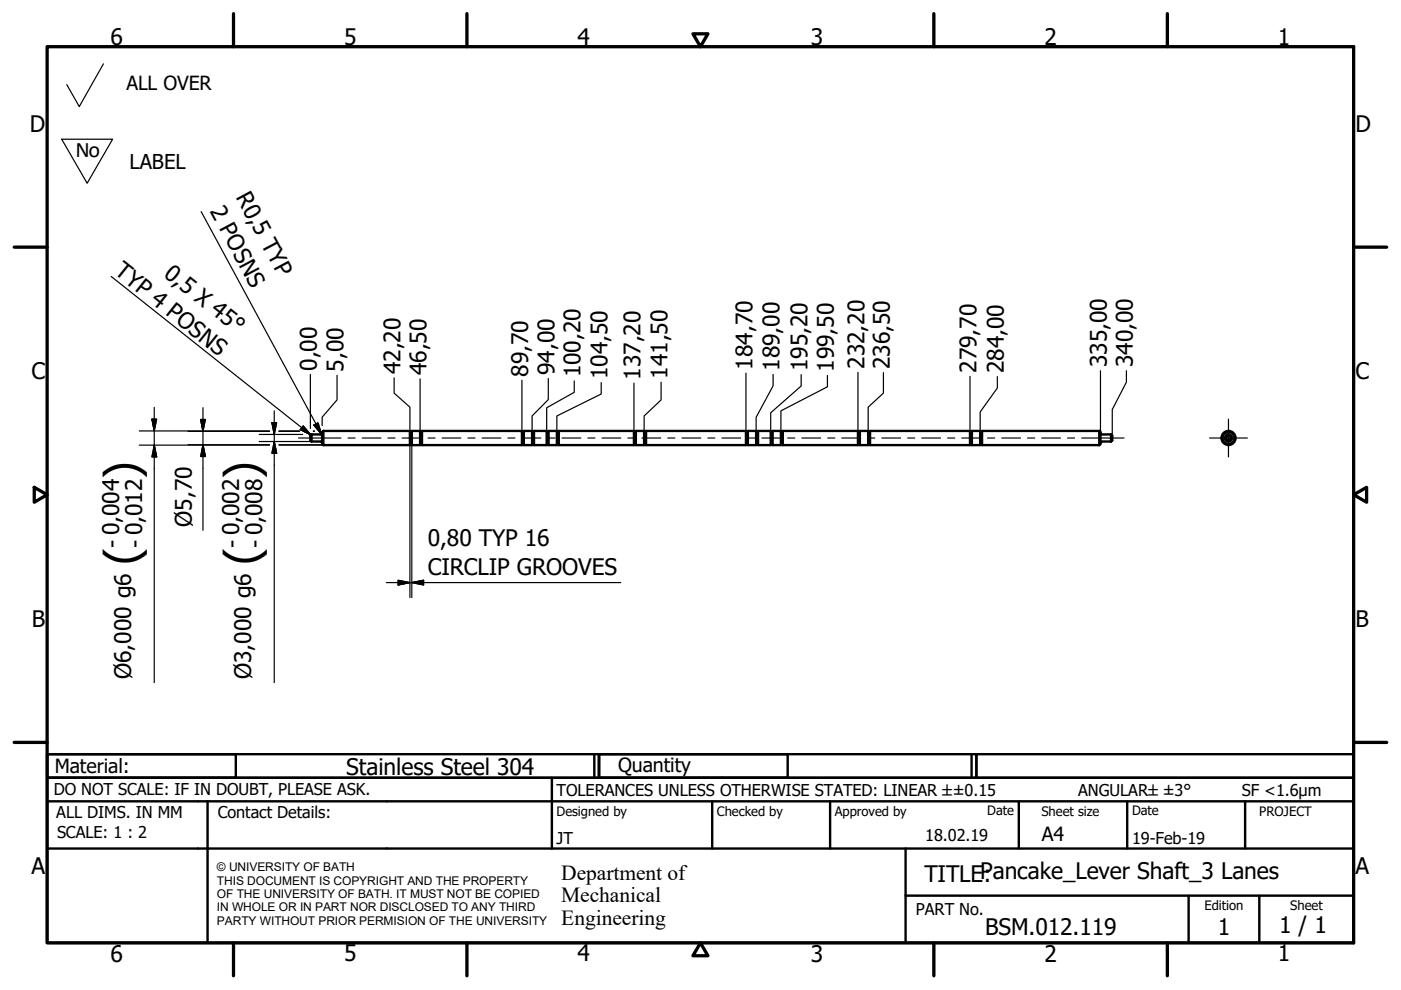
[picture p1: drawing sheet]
<svg xmlns="http://www.w3.org/2000/svg" width="297mm" height="210mm" viewBox="0 0 297 210" stroke-linecap="round" stroke-linejoin="round" font-family="sans-serif">
<!-- layer: Visible (ISO) -->
<g fill="none" stroke="#000" stroke-width=".51">
<path d="M66.1 92.1v1.5M66.1 92.1l-.3 .3v1l.3 .2M66.1 93.6h2M68.1 93.6l.2 .3M68.3 91.9l-.2 .2h-2M68.6 91.4l-.3 .2v2.5l.3 .3M68.6 91.4v3M68.6 91.4h18.3v3h-18.3M86.9 94.3h.4M86.9 91.5h.4M87.3 91.4h1.8v3h-1.8zM89.1 94.3h.4"/>
<path d="M89.1 91.5h.4M89.5 91.4h21.2v3h-21.2zM110.7 94.3h.4M110.7 91.5h.4M111.1 91.4h1.7v3h-1.7zM112.8 94.3h.4M112.8 91.5h.4M113.2 91.4h2.7v3h-2.7zM115.9 94.3h.4M115.9 91.5h.4M116.3 91.4h1.8v3h-1.8zM118.1 94.3h.4"/>
<path d="M118.1 91.5h.4M118.5 91.4h15.9v3h-15.9zM134.4 94.3h.4M134.4 91.5h.4M134.8 91.4h1.8v3h-1.8zM136.6 94.3h.4M136.6 91.5h.4M137 91.4h21.2v3h-21.2zM158.2 94.3h.4M158.2 91.5h.4M158.6 91.4h1.7v3h-1.7zM160.3 94.3h.4"/>
<path d="M160.3 91.5h.4M160.7 91.4h2.7v3h-2.7zM163.4 94.3h.4M163.4 91.5h.4M163.8 91.4h1.8v3h-1.8zM165.6 94.3h.4M165.6 91.5h.4M166 91.4h15.9v3h-15.9zM181.9 94.3h.4M181.9 91.5h.4M182.3 91.4h1.8v3h-1.8zM184.1 94.3h.4"/>
<path d="M184.1 91.5h.4M184.5 91.4h21.2v3h-21.2zM205.7 94.3h.4M205.7 91.5h.4M206.1 91.4h1.7v3h-1.7zM207.8 94.3h.4M207.8 91.5h.4M233.1 91.4h-24.9v3h24.9M233.1 91.4l.2 .2v2.5l-.2 .3M233.1 91.4v3M233.3 91.9l.3 .2h2M233.6 93.6h2"/>
<path d="M233.6 93.6l-.3 .3M235.6 92.1v1.5M235.6 92.1l.2 .3v1l-.2 .2"/>
<circle cx="260.5" cy="92.9" r="1.49"/>
<circle cx="260.5" cy="92.9" r="1.26"/>
<circle cx="260.5" cy="92.9" r=".75"/>
<circle cx="260.5" cy="92.9" r=".5"/>
</g>
<!-- layer: Border (ISO) -->
<g fill="none" stroke="#000" stroke-width=".7">
<path d="M10 9.9h277v190h-277zM49.5 2.9v7M99 2.9v7M146.9 7.2h3.2l-1.6 2.7zM198 2.9v7M247.5 2.9v7M3 52.4h7M287 52.4h7M7.3 103.3l2.7 1.6-2.7 1.6zM287 104.9l2.8-1.6v3.2zM3 157.4h7M287 157.4h7"/>
<path d="M49.5 199.9v7M99 199.9v7M148.5 199.9l1.6 2.7h-3.2zM198 199.9v7M247.5 199.9v7"/>
</g>
<!-- layer: Title (ISO) -->
<g fill="none" stroke="#000" stroke-width=".51">
<path d="M10 159.9h40v5h-40zM10 159.9h117v5h-117zM126 159.9v5M127 159.9h40v5h-40zM127 159.9h80v5h-80zM206 159.9v5M207 159.9h80v5h-80zM10 169.9v-5h277v5M10 169.9h277v30h-277zM10 179.9h277M44 169.9v30M117 164.9v15"/>
<path d="M151 169.9v10M176 169.9v10M192 179.9v20M216 169.9v10M239 169.9v10M264 169.9v10M192 189.9h95M252 189.9v10M267 189.9v10"/>
</g>
<!-- layer: Sketch Geometry (ISO) -->
<path d="M21.9 13.5l-5.1 9.1-2.6-4.7M13.1 29.5h10.8l-5.4 9.4z" fill="none" stroke="#000" stroke-width=".25"/>
<!-- layer: Centerline (ISO) -->
<g fill="none" stroke="#000" stroke-width=".25">
<path d="M63.3 92.9h9M73.8 92.9h1.5M76.8 92.9h4M82.3 92.9h1.5M85.3 92.9h3.9M90.7 92.9h1.5M93.7 92.9h4M99.2 92.9h1.5M102.2 92.9h4M107.7 92.9h1.5M110.7 92.9h4M116.2 92.9h1.5"/>
<path d="M119.2 92.9h3.9M124.6 92.9h1.5M127.6 92.9h4M133.1 92.9h1.5M136.1 92.9h4M141.6 92.9h1.5M144.6 92.9h4M150.1 92.9h1.5M153.1 92.9h3.9M158.5 92.9h1.5M161.5 92.9h4M167 92.9h1.5"/>
<path d="M170 92.9h4M175.5 92.9h1.5M178.5 92.9h4M184 92.9h1.5M187 92.9h3.9M192.4 92.9h1.5M195.4 92.9h4M200.9 92.9h1.5M203.9 92.9h4M209.4 92.9h1.5M212.4 92.9h4M217.9 92.9h1.5"/>
<path d="M220.9 92.9h3.9M226.3 92.9h1.5M229.3 92.9h9"/>
</g>
<!-- layer: Center Mark (ISO) -->
<path d="M256.5 92.9h8M260.5 88.9v8" fill="none" stroke="#000" stroke-width=".25"/>
<!-- layer: Dimension (ISO) -->
<g fill="none" stroke="#000" stroke-width=".25">
<path d="M42.7 44.9l25.5 47.2M65.8 79.4v11.5M71.5 79.6v5.2l-3.2 3.6v1.8M158.2 79.1v12.3M163.9 79.4v2.4l-3.6 6.7v2.9M169.9 79.4v2.4l-6.5 5.7v3.9M175.4 79.6v2.4l-9.8 5.1v4.3M181.9 79v12.4M187.3 79v4.3l-3.2 3v5.1M205.7 79.8v11.6M211.5 79.9v2.4l-3.7 5v4.1M233.3 78.6v13"/>
<path d="M238.8 78.6v2.4l-3 5.8v5.6M29.5 91.4h27.6M29.5 94.4h27.6M32.2 88.9h1l-.5 2.5zM32.7 94.4l.5 2.5h-1zM32.7 86.4v58.3M39.9 94.3h17.2M39.9 91.5h17.2M42.5 88.9h1l-.5 2.6zM43 94.3l.5 2.5h-1zM43 86.4v26.1M55 93.6h11.1"/>
<path d="M55 92.1h9.2M57.7 89.6h1l-.6 2.5zM58.1 93.6l.6 2.5h-1zM58.1 87.1v57.6M59.1 94.3h27.8M59.1 91.5h4.4M59.1 91.4h4.5M59.1 94.4h9.5M65.8 92.2v.2M65.9 92.1h.2M66.4 91.5h.3M66.4 91.4h.3"/>
<path d="M66.5 90.1l.9-.4 .8 2.4zM69 91.5h17.9M83.6 80.1v3.2l3.3 3v5.1M86.9 94.4v32.3M87.3 94.4v32.3M89.1 80.3v11.1M110.7 80.6v10.9M116.2 80.3v4.4l-3.4 3.5v3.2M121.8 80.8v2.4l-5.9 3.3v4.9M127.5 81.1v2.4l-9.4 4.7v3.2M134.4 81.2v10.2M140.2 81v3.8l-3.6 3.4v3.2"/>
<path d="M81.9 123.5h49.7M84.4 123l2.5 .5-2.5 .5zM87.3 123.5l2.5-.5v1z"/>
</g>
<g fill="#000" stroke="#000" stroke-width=".25">
<path d="M32.2 88.9l.5 2.5zM32.2 88.9h1l-.5 2.5zM32.7 94.4l.5 2.5zM32.7 94.4l.5 2.5h-1zM42.5 88.9l.5 2.6zM42.5 88.9h1l-.5 2.6zM43 94.3l.5 2.5zM43 94.3l.5 2.5h-1zM57.7 89.6l.4 2.5zM57.7 89.6h1l-.6 2.5zM58.1 93.6l.6 2.5zM58.1 93.6l.6 2.5h-1z"/>
<path d="M66.5 90.1l1.7 2zM66.5 90.1l.9-.4 .8 2.4zM84.4 124l2.5-.5zM84.4 123l2.5 .5-2.5 .5zM87.3 123.5l2.5-.5zM87.3 123.5l2.5-.5v1z"/>
</g>
<!-- layer: Symbol (ISO) -->
<path d="M23.6 58.6l42.3 33.6M64.3 90.3l1.6 1.9-2.2-1.1z" fill="none" stroke="#000" stroke-width=".25"/>
<path d="M63.7 91.1l2.2 1.1zM64.3 90.3l1.6 1.9-2.2-1.1z" fill="#000" stroke="#000" stroke-width=".25"/>
<g font-size="9.7">
<text x="29.3" y="101.5" transform="rotate(-90 29.3 101.5)">)</text>
<text x="54.7" y="101.5" transform="rotate(-90 54.7 101.5)">)</text>
<text x="29.3" y="119.8" transform="rotate(-90 29.3 119.8)">(</text>
<text x="54.7" y="119.8" transform="rotate(-90 54.7 119.8)">(</text>
</g>
<g font-size="4.8">
<text x="23.4" y="9.5">6</text>
<text x="72.9" y="9.5">5</text>
<text x="122.4" y="9.5">4</text>
<text x="171.9" y="9.5">3</text>
<text x="221.4" y="9.5">2</text>
<text x="270.9" y="9.5">1</text>
<text x="6.3" y="27.9">D</text>
<text x="287.4" y="27.9">D</text>
<text x="49.9" y="41.8" transform="rotate(62 49.9 41.8)">R0,5 TYP</text>
<text x="44.4" y="44.8" transform="rotate(62 44.4 44.8)">2 POSNS</text>
<text x="24.1" y="58" transform="rotate(38 24.1 58)">TYP 4 POSNS</text>
<text x="34.5" y="58.5" transform="rotate(38 34.5 58.5)">0,5 X 45°</text>
<text x="234.7" y="77.8" transform="rotate(-90 234.7 77.8)">335,00</text>
<text x="240.2" y="77.8" transform="rotate(-90 240.2 77.8)">340,00</text>
<text x="6.7" y="80.4">C</text>
<text x="67.2" y="78.6" transform="rotate(-90 67.2 78.6)">0,00</text>
<text x="72.8" y="78.8" transform="rotate(-90 72.8 78.8)">5,00</text>
<text x="84.9" y="79.3" transform="rotate(-90 84.9 79.3)">42,20</text>
<text x="90.4" y="79.6" transform="rotate(-90 90.4 79.6)">46,50</text>
<text x="112" y="79.9" transform="rotate(-90 112 79.9)">89,70</text>
<text x="117.6" y="79.5" transform="rotate(-90 117.6 79.5)">94,00</text>
<text x="123.1" y="80" transform="rotate(-90 123.1 80)">100,20</text>
<text x="128.8" y="80.4" transform="rotate(-90 128.8 80.4)">104,50</text>
<text x="135.8" y="80.5" transform="rotate(-90 135.8 80.5)">137,20</text>
<text x="141.5" y="80.3" transform="rotate(-90 141.5 80.3)">141,50</text>
<text x="159.5" y="78.4" transform="rotate(-90 159.5 78.4)">184,70</text>
<text x="165.3" y="78.6" transform="rotate(-90 165.3 78.6)">189,00</text>
<text x="171.2" y="78.7" transform="rotate(-90 171.2 78.7)">195,20</text>
<text x="176.8" y="78.8" transform="rotate(-90 176.8 78.8)">199,50</text>
<text x="183.3" y="78.2" transform="rotate(-90 183.3 78.2)">232,20</text>
<text x="188.7" y="78.2" transform="rotate(-90 188.7 78.2)">236,50</text>
<text x="207" y="79" transform="rotate(-90 207 79)">279,70</text>
<text x="212.8" y="79.1" transform="rotate(-90 212.8 79.1)">284,00</text>
<text x="287.4" y="80.4">C</text>
<text x="40.6" y="111.7" transform="rotate(-90 40.6 111.7)">Ø5,70</text>
<text x="25.4" y="116.1" transform="rotate(-90 25.4 116.1)">- 0,004</text>
<text x="30.3" y="116.1" transform="rotate(-90 30.3 116.1)">- 0,012</text>
<text x="50.8" y="116.1" transform="rotate(-90 50.8 116.1)">- 0,002</text>
<text x="55.8" y="116.1" transform="rotate(-90 55.8 116.1)">- 0,008</text>
<text x="90.7" y="115.7">0,80 TYP 16</text>
<text x="90.7" y="121.9">CIRCLIP GROOVES</text>
<text x="6.8" y="132.9">B</text>
<text x="287.4" y="132.9">B</text>
<text x="27.8" y="144" transform="rotate(-90 27.8 144)">Ø6,000 g6</text>
<text x="53.3" y="144" transform="rotate(-90 53.3 144)">Ø3,000 g6</text>
<text x="73.4" y="164.3">Stainless Steel 304</text>
<text x="6.7" y="185.4">A</text>
<text x="287.4" y="185.4">A</text>
<text x="196" y="187">TITLEP:ancake_Lever Shaft_3 Lanes</text>
<text x="271.2" y="197.9">1 / 1</text>
<text x="23.4" y="203.9">6</text>
<text x="72.9" y="203.8">5</text>
<text x="122.4" y="203.8">4</text>
<text x="171.9" y="203.9">3</text>
<text x="208.9" y="198.2">BSM.012.119</text>
<text x="221.4" y="203.9">2</text>
<text x="258.2" y="198.2">1</text>
<text x="270.9" y="203.8">1</text>
</g>
<text font-size="4.7" x="16" y="33.3">No</text>
<g font-size="4.6">
<text x="119" y="186.5">Department of</text>
<text x="119" y="191.3">Mechanical</text>
<text x="119" y="196">Engineering</text>
</g>
<text font-size="4.3" x="27.5" y="35.8">LABEL</text>
<g font-size="4.1">
<text x="26.8" y="19">ALL OVER</text>
<text x="11.6" y="163.9">Material:</text>
<text x="131" y="163.7">Quantity</text>
<text x="220.9" y="178.4">A4</text>
</g>
<g font-size="3.5">
<text x="11.4" y="168.5">DO NOT SCALE: IF IN DOUBT, PLEASE ASK.</text>
<text x="11.9" y="173.5">ALL DIMS. IN MM</text>
<text x="46.2" y="173.5">Contact Details:</text>
<text x="118" y="168.8">TOLERANCES UNLESS OTHERWISE STATED: LINEAR ±±0.15</text>
<text x="228.6" y="168.8">ANGULAR±±3°</text>
<text x="263.3" y="168.8">SF &lt;1.6µm</text>
<text x="12.1" y="177.6">SCALE: 1 : 2</text>
<text x="118" y="178.9">JT</text>
<text x="196.2" y="178.3">18.02.19</text>
<text x="240" y="178.9">19-Feb-19</text>
<text x="194.2" y="194.1">PART No.</text>
</g>
<g font-size="2.8">
<text x="118" y="173">Designed by</text>
<text x="152" y="173">Checked by</text>
<text x="177" y="173">Approved by</text>
<text x="209.3" y="172.9">Date</text>
<text x="220.8" y="173">Sheet size</text>
<text x="240" y="172.9">Date</text>
<text x="267" y="172.9">PROJECT</text>
<text x="255.4" y="193">Edition</text>
<text x="273.6" y="193">Sheet</text>
</g>
<g font-size="2.5">
<text x="46" y="184.7">© UNIVERSITY OF BATH</text>
<text x="46" y="187.6">THIS DOCUMENT IS COPYRIGHT AND THE PROPERTY</text>
<text x="46" y="190.4">OF THE UNIVERSITY OF BATH. IT MUST NOT BE COPIED</text>
<text x="46" y="193.2">IN WHOLE OR IN PART NOR DISCLOSED TO ANY THIRD</text>
<text x="46" y="196.1">PARTY WITHOUT PRIOR PERMISION OF THE UNIVERSITY</text>
</g>
</svg>
